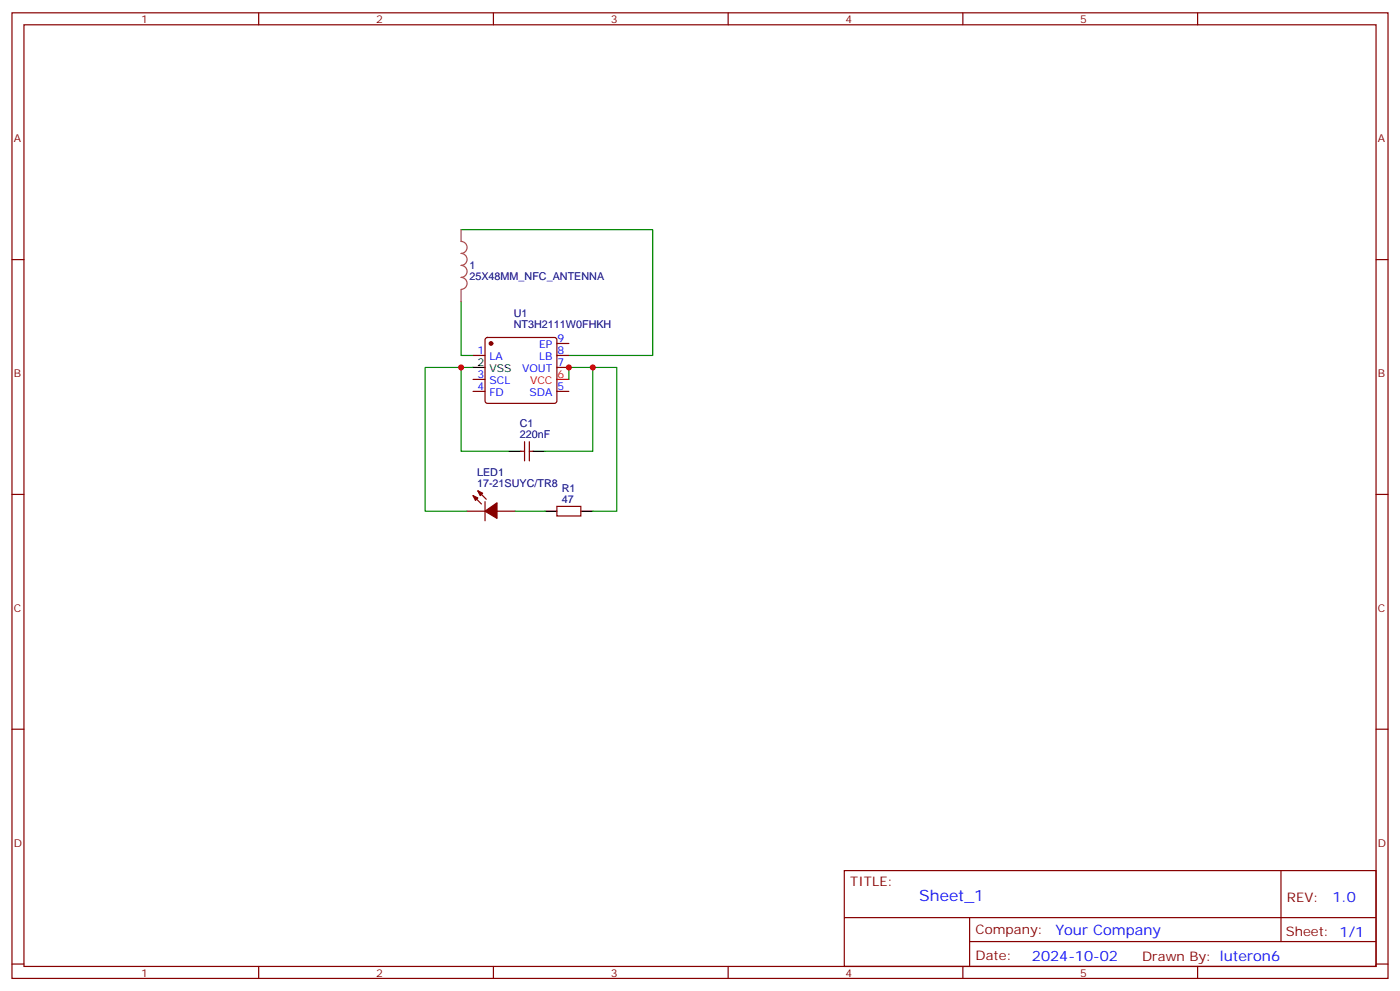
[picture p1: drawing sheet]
<svg xmlns="http://www.w3.org/2000/svg" width="412mm" height="292mm" viewBox="0 0 412 292" stroke-linecap="round" stroke-linejoin="round" font-family="sans-serif">
<g fill="none" stroke="#870000" stroke-width=".35">
<path d="M3.5 3.8h405.4v284.3h-405.4zM7.1 7.3h398.2v277.3h-398.2zM76.2 3.8v3.5M145.3 3.8v3.5M214.5 3.8v3.5M283.6 3.8v3.5M352.8 3.8v3.5M3.5 76.4h3.6M405.3 76.4h3.6M143.1 99.6l.5-.2h19.7l.5 .2 .2 .5v18l-.2 .5-.5 .2h-19.7l-.5-.3-.2-.4v-18zM139.3 104.7h3.6M139.3 115.3h3.6"/>
<path d="M139.3 111.7h3.6M164 101.1h3.6M164 104.7h3.6M164 108.2h3.6M164 115.3h3.6M153.5 132.9h1M154.5 130.1v5.6M155.9 130.1v5.6M155.9 132.9h1.1M3.5 145.6h3.6M137.6 150.5h5.3M139.3 145.9l2.5 2.5"/>
<path d="M140.8 144.5l2.4 2.5M142.9 147.7v5.7M146.4 150.5h5.3M164 149.1h7.1v2.8h-7.1zM405.3 145.6h3.6M3.5 214.7h3.6M405.3 214.7h3.6M248.7 256.4h156.6v28.2h-156.6zM377.3 256.4v20.9M248.7 270.2h156.5M285.6 277.3h119.6M285.6 270.2v14.1"/>
<path d="M3.5 283.9h3.6M76.2 284.6v3.5M145.3 284.6v3.5M214.5 284.6v3.5M283.6 284.6v3.5M352.8 284.6v3.5M405.3 283.9h3.6"/>
</g>
<path d="M135.8 67.6h56.5v37.1h-24.7M135.8 88.8v15.9h3.5M135.8 108.2h-10.6v42.3h12.4M139.3 108.2h-3.5v24.7h14.1M167.6 111.7v-3.5h7v24.7h-14.1M174.6 108.2h7.1v42.3h-7.1M151.7 150.5h8.8" fill="none" stroke="#008700" stroke-width=".35"/>
<path d="M139.3 108.2h3.6M149.9 132.9h3.6M157 132.9h3.5M160.5 150.5h3.5M171.1 150.5h3.5" fill="none" stroke="#000" stroke-width=".35"/>
<path d="M164 111.7h3.6" fill="none" stroke="#f00" stroke-width=".35"/>
<g fill="#870000" stroke="#870000" stroke-width=".35">
<path d="M139.3 145.9l1.5 .7-.7 .8z"/>
<path d="M140.8 144.5l1.4 .7-.7 .7z"/>
<path d="M142.9 150.5l3.5-2.4v4.5z"/>
<circle cx="144.6" cy="101.1" r=".53"/>
</g>
<path d="M135.8 67.6v3.5a1.76 1.76 0 0 1 1.8 1.8 1.76 1.76 0 0 1-1.8 1.7 1.76 1.76 0 0 1 1.8 1.8 1.76 1.76 0 0 1-1.8 1.8 1.76 1.76 0 0 1 1.8 1.7 1.76 1.76 0 0 1-1.8 1.8 1.76 1.76 0 0 1 1.8 1.7 1.76 1.76 0 0 1-1.8 1.8M135.8 85.3v3.5" fill="none" stroke="#a64a4a" stroke-width=".35"/>
<g fill="#c00">
<circle cx="167.6" cy="108.2" r=".88"/>
<circle cx="174.6" cy="108.2" r=".88"/>
<circle cx="135.8" cy="108.2" r=".88"/>
</g>
<text font-size="4.6" fill="#00f" x="270.8" y="265.4">Sheet_1</text>
<g font-size="4.2" fill="#00f">
<text x="392.5" y="265.6">1.0</text>
<text x="310.9" y="275.2">Your Company</text>
<text x="304" y="283">2024-10-02</text>
</g>
<g font-size="3.9" fill="#800">
<text x="250.5" y="260.9">TITLE:</text>
<text x="379.1" y="265.6">REV:</text>
<text x="287.4" y="275.1">Company:</text>
<text x="378.7" y="275.8">Sheet: 1/1</text>
<text x="287.4" y="282.8">Date:</text>
<text x="336.4" y="282.9">Draw</text>
<text x="346.6" y="282.9">n By: luteron6</text>
</g>
<g font-size="3.2" fill="#800">
<text x="41.6" y="6.8">1</text>
<text x="110.8" y="6.8">2</text>
<text x="179.9" y="6.8">3</text>
<text x="249.1" y="6.8">4</text>
<text x="318.2" y="6.8">5</text>
<text x="4.1" y="41.9">A</text>
<text x="405.9" y="41.9">A</text>
<text x="4.1" y="111">B</text>
<text x="405.9" y="111">B</text>
<text x="4.1" y="180.2">C</text>
<text x="405.9" y="180.2">C</text>
<text x="4.1" y="249.3">D</text>
<text x="405.9" y="249.3">D</text>
<text x="41.6" y="287.6">1</text>
<text x="110.8" y="287.6">2</text>
<text x="179.9" y="287.6">3</text>
<text x="249.1" y="287.6">4</text>
<text x="318.2" y="287.6">5</text>
</g>
<g font-size="3.2" fill="#000080">
<text x="138.3" y="82.5">25X48MM_NFC_ANTENNA</text>
<text x="138.3" y="79.3">1</text>
<text x="151.4" y="93.3">U1</text>
<text x="151.4" y="96.5">NT3H2111W0FHKH</text>
<text x="153.1" y="125.8">C1</text>
<text x="153.1" y="129">220nF</text>
<text x="140.5" y="143.5">17-21SUYC/TR8</text>
<text x="140.5" y="140.3">LED1</text>
<text x="165.5" y="148.1">47</text>
<text x="165.5" y="144.9">R1</text>
</g>
<g font-size="3.2" fill="#00f">
<text x="164.2" y="100.8">9</text>
<text x="140.7" y="104.3">1</text>
<text x="144.2" y="106.1">LA</text>
<text x="158.8" y="106.1">LB</text>
<text x="158.8" y="102.6">EP</text>
<text x="164.2" y="104.3">8</text>
<text x="164.2" y="107.8">7</text>
<text x="140.7" y="111.4">3</text>
<text x="144.2" y="113.1">SCL</text>
<text x="153.8" y="109.6">VOUT</text>
<text x="140.7" y="114.9">4</text>
<text x="144.2" y="116.7">FD</text>
<text x="156" y="116.7">SDA</text>
<text x="164.2" y="114.9">5</text>
</g>
<g font-size="3.2">
<text x="140.7" y="107.8">2</text>
<text x="144.2" y="109.6">VSS</text>
</g>
<g font-size="3.2" fill="#f00">
<text x="156.1" y="113.1">VCC</text>
<text x="164.2" y="111.4">6</text>
</g>
</svg>
